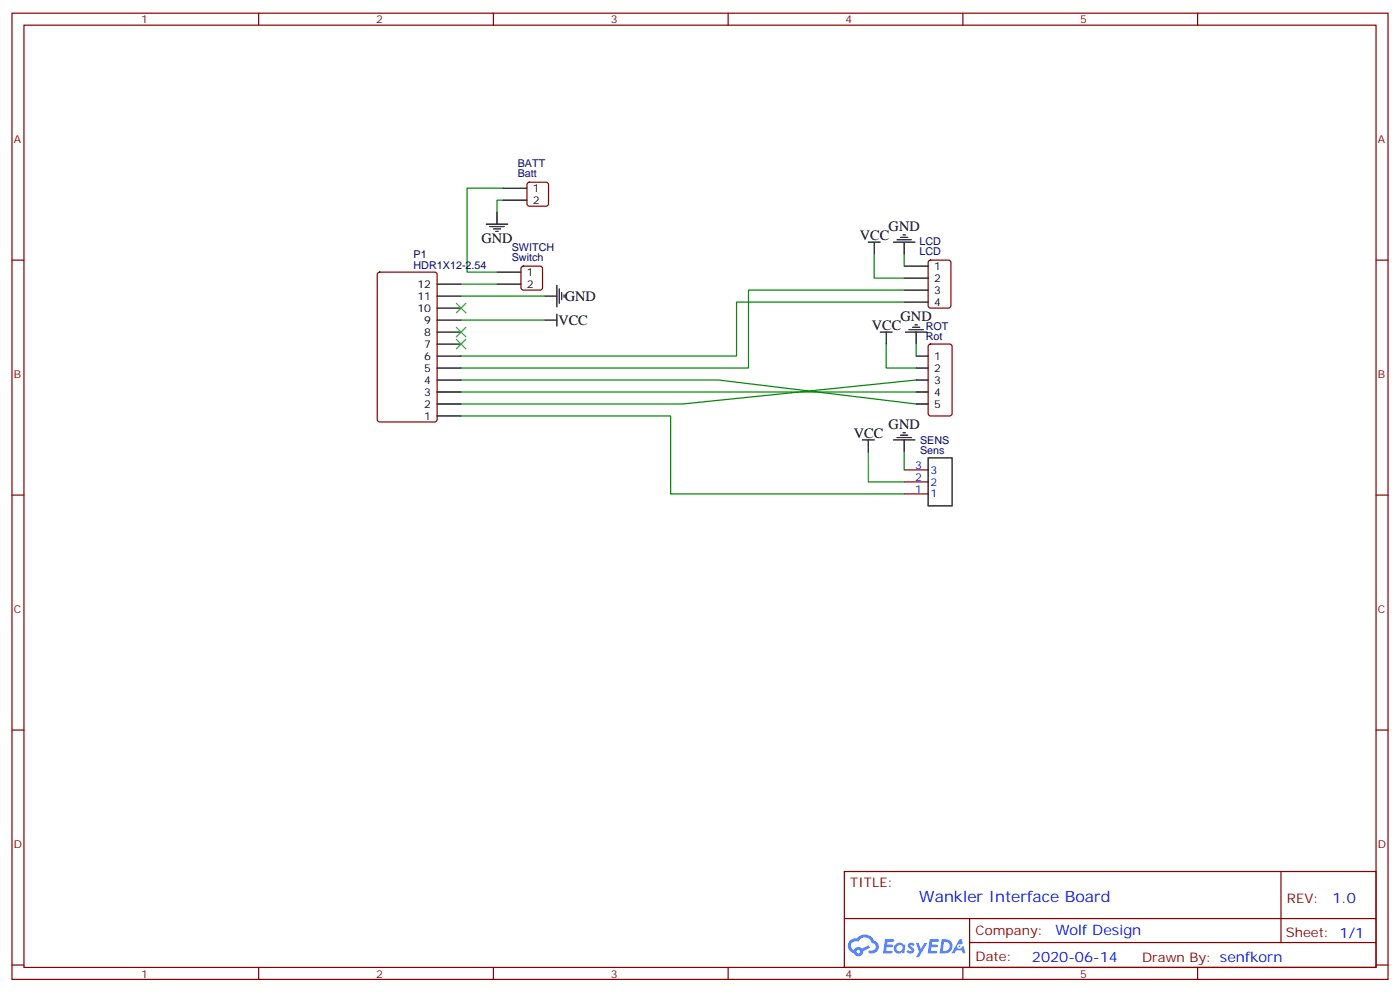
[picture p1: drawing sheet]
<svg xmlns="http://www.w3.org/2000/svg" width="412mm" height="292mm" viewBox="0 0 412 292" stroke-linecap="round" stroke-linejoin="round" font-family="sans-serif">
<g fill="none" stroke="#870000" stroke-width=".35">
<path d="M3.5 3.9h405.4v284.3h-405.4zM7.1 7.4h398.2v277.3h-398.2zM76.2 3.9v3.5M145.3 3.9v3.5M214.5 3.9v3.5M283.6 3.9v3.5M352.8 3.9v3.5M3.5 76.6h3.6M405.3 76.6h3.6M3.5 145.7h3.6M405.3 145.7h3.6M3.5 214.8h3.6"/>
<path d="M405.3 214.8h3.6M248.7 256.5h156.6v28.2h-156.6zM377.3 256.5v20.9M248.7 270.3h156.5M285.6 277.4h119.6M285.6 270.3v14.1M3.5 284h3.6M76.2 284.7v3.5M145.3 284.7v3.5M214.5 284.7v3.5M283.6 284.7v3.5M352.8 284.7v3.5"/>
<path d="M405.3 284h3.6"/>
</g>
<g fill="#5487ff">
<path d="M267.7 277.6a1.22 1.22 0 0 1 1.7 .3l-.4 .6a.47 .47 0 0 0-.3-.4 .47 .47 0 0 0-.5 .2l.1 .2a1.14 1.14 0 0 1 .8 1.8 1.14 1.14 0 0 1-1.9-.1l-.2-.1 .5-.6 .7 .4a.29 .29 0 0 0 .3-.2 .29 .29 0 0 0-.2-.3 1.04 1.04 0 0 1-.6-1.8z"/>
<path d="M260.7 276.4h2.4l.3 .2-.2 .5h-1.8l-.1 .9h1.5l.3 .4-.3 .3h-1.6l-.2 1.1 1.7 .1 .2 .3-.2 .3-2.6 .1z"/>
<path d="M273.8 276.4h2.4l.3 .2-.1 .5h-1.8l-.2 .9h1.6l.3 .4-.4 .3h-1.6l-.1 1.1 1.7 .1 .2 .3-.2 .3h-2.6z"/>
<path d="M282.6 276.4h.7l.3 1.3-.6 .3a.69 .69 0 0 0-1 .2 .69 .69 0 0 0 .4 1 .69 .69 0 0 0 .9-.6l.5-.3 .6 2.2h-.8l-.2-.8h-1.8l-.5 .8h-.8z"/>
<path d="M269.8 277.5h.8l.6 1.8 1.1-1.8h.9l-2.6 4.2h-.8l.9-1.6z"/>
<path d="M277.4 276.4l-.6 4.2h1.3a2.11 2.11 0 0 0 2.5-2.2 2.11 2.11 0 0 0-2.5-2zM278.1 277.1a1.39 1.39 0 0 1 1.7 1.5 1.39 1.39 0 0 1-1.8 1.2h-.3z"/>
<path d="M263.7 278a1.54 1.54 0 0 0-.1 2.2 1.54 1.54 0 0 0 2.2 .1l.6 .3 .3-2.3-.2-.3h-.4a1.49 1.49 0 0 0-2.4 0zM264 279a.94 .94 0 0 1 1.8 0 .94 .94 0 0 1-1.8 0z"/>
<path d="M250.4 276.8a2.18 2.18 0 0 0 1.1 3.7 1.44 1.44 0 0 0 1.6 .9 1.44 1.44 0 0 0 1.2-1.5l2-1-.5-.7-1.9 1a1.47 1.47 0 0 0-2.4 .4 1.39 1.39 0 0 1-.7-1.9 1.39 1.39 0 0 1 2-.5 2.12 2.12 0 0 1 2.2-1.3 2.12 2.12 0 0 1 1.9 1.7 1.14 1.14 0 0 1 1.1 1.4 1.14 1.14 0 0 1-1.7 .7 .43 .43 0 0 0-.5 .4 .43 .43 0 0 0 .4 .5 1.98 1.98 0 0 0 2.5-1.3 1.98 1.98 0 0 0-1.2-2.5 3.1 3.1 0 0 0-5.3-.7l-.9 .1zM252.3 280.1a.55 .55 0 0 1 1.1 0 .55 .55 0 0 1-1.1 0z"/>
<circle cx="282.6" cy="278.5" r=".26"/>
</g>
<path d="M155.5 53.8l.4-.2h5l.5 .2 .2 .5v5.7l-.3 .5-.4 .2h-5l-.5-.3-.2-.4v-5.7zM153.7 78.5l.5-.2h4.9l.5 .2 .2 .5v5.7l-.2 .5-.5 .2h-4.9l-.5-.3-.2-.4v-5.7zM273.6 76.8l.5-.2h5.3l.7 .4v13l-.5 .6-5.5 .1-.6-.5-.1-12.9zM111.4 80.3l.4-.2h16.3l.6 .4 .1 43-.5 .6-16.5 .1-.6-.5-.1-42.9zM273.6 101.5l.5-.3h5.7l.6 .5 .1 20-.5 .7h-5.9l-.6-.4-.1-20zM266.3 138.3h7.1M266.3 145.3h7.1M266.3 141.8h7.1" fill="none" stroke="#870000" stroke-width=".35"/>
<g fill="none" stroke="#000" stroke-width=".35">
<path d="M148.2 55.4h7M148.2 58.9h7M143.2 66h6.4M144.3 66.7h4.2M145.3 67.4h2.2M146 68.1h.8M146.4 62.4v3.6M255.8 71.3h3.5M257.5 71.3v3.5M263.2 71.3h6.3M264.2 70.6h4.3M265.3 69.8h2.1"/>
<path d="M266 69.1h.7M266.3 78.3h7.1M266.3 71.3v3.5M128.8 83.6h7M128.8 94.2h7M128.8 87.1h7M128.8 97.7h7M128.8 90.7h7M146.4 80.1h7.1M146.4 83.6h7.1M160.5 94.2h3.5M160.5 87.1h3.5"/>
<path d="M164 84v6.3M164 92.4v3.6M164.7 85v4.3M165.5 86.1v2.1M166.2 86.8v.7M259.3 97.7h3.5M261.1 97.7v3.5M266.3 81.8h7.1M266.3 85.4h7.1M266.3 88.9h7.1M266.7 97.7h6.3M267.8 97h4.2"/>
<path d="M268.8 96.3h2.1M269.5 95.6h.7M269.9 97.7v3.5M128.8 104.8h7M128.8 108.3h7M128.8 111.8h7M128.8 115.4h7M128.8 118.9h7M128.8 101.2h7M269.9 104.8h3.5M269.9 108.3h3.5M269.9 111.8h3.5"/>
<path d="M269.9 115.4h3.5M269.9 118.9h3.5M128.8 122.4h7M254 129.5h3.5M255.8 129.5v3.5M263.2 129.5h6.3M264.2 128.8h4.3M265.3 128.1h2.1M266 127.4h.7M266.3 129.5v3.5M273.4 134.8h7.1v14.1h-7.1z"/>
</g>
<g fill="none" stroke="#008700" stroke-width=".35">
<path d="M148.2 58.9h-1.8v3.5M148.2 55.4h-10.6v24.7h8.8M257.5 74.8v7h8.8M266.3 74.8v3.5M135.8 87.1h24.7M135.8 94.2h24.7M135.8 83.6h10.6M266.3 88.9h-49.3v15.9h-81.2M266.3 85.4h-45.8v22.9h-84.7M135.8 111.8h75.9l58.2 7.1M135.8 115.4h134.1M261.1 101.2v7.1h8.8"/>
<path d="M269.9 111.8l-68.8 7.1h-65.3M269.9 101.2v3.6M135.8 122.4h61.8v22.9h68.7M255.8 133v8.8h10.5M266.3 133v5.3"/>
</g>
<path d="M134.4 89.3l2.8 2.8M134.4 96.3l2.8 2.8M134.4 99.8l2.8 2.9M137.2 89.3l-2.8 2.8M137.2 96.3l-2.8 2.8M137.2 99.8l-2.8 2.9" fill="none" stroke="#3c3" stroke-width=".35"/>
<text font-size="4.6" fill="#00f" x="270.8" y="265.5">Wankler Interface Board</text>
<g font-size="4.2">
<text x="141.8" y="71.6">GND</text>
<text x="253.3" y="70.6">VCC</text>
<text x="261.8" y="68">GND</text>
<text x="166.3" y="88.5">GND</text>
<text x="164.5" y="95.6">VCC</text>
<text x="265.3" y="94.4">GND</text>
<text x="256.8" y="97">VCC</text>
<text x="251.5" y="128.8">VCC</text>
<text x="261.8" y="126.2">GND</text>
</g>
<g font-size="4.2" fill="#00f">
<text x="392.5" y="265.7">1.0</text>
<text x="310.9" y="275.3">Wolf Design</text>
<text x="304" y="283.1">2020-06-14</text>
</g>
<g font-size="3.9" fill="#800">
<text x="250.5" y="261.1">TITLE:</text>
<text x="379.1" y="265.7">REV:</text>
<text x="287.4" y="275.3">Company:</text>
<text x="378.7" y="275.9">Sheet: 1/1</text>
<text x="287.4" y="282.9">Date:</text>
<text x="336.4" y="283">Drawn By: senfkorn</text>
</g>
<g font-size="3.2" fill="#800">
<text x="41.6" y="6.9">1</text>
<text x="110.8" y="6.9">2</text>
<text x="179.9" y="6.9">3</text>
<text x="249.1" y="6.9">4</text>
<text x="318.2" y="6.9">5</text>
<text x="4.1" y="42">A</text>
<text x="405.9" y="42">A</text>
<text x="4.1" y="111.1">B</text>
<text x="405.9" y="111.1">B</text>
<text x="4.1" y="180.3">C</text>
<text x="405.9" y="180.3">C</text>
<text x="4.1" y="249.4">D</text>
<text x="405.9" y="249.4">D</text>
<text x="41.6" y="287.7">1</text>
<text x="110.8" y="287.7">2</text>
<text x="179.9" y="287.7">3</text>
<text x="249.1" y="287.7">4</text>
<text x="318.2" y="287.7">5</text>
</g>
<g font-size="3.2" fill="#000080">
<text x="152.5" y="52.2">Batt</text>
<text x="152.5" y="49">BATT</text>
<text x="270.9" y="72">LCD</text>
<text x="121.8" y="75.8">P1</text>
<text x="150.7" y="76.9">Switch</text>
<text x="150.7" y="73.7">SWITCH</text>
<text x="270.9" y="75.1">LCD</text>
<text x="121.8" y="79">HDR1X12-2.54</text>
<text x="272.7" y="100.2">Rot</text>
<text x="272.7" y="97">ROT</text>
<text x="271" y="130.5">SENS</text>
<text x="271" y="133.7">Sens</text>
</g>
<g font-size="3.2">
<text x="157" y="56.4">1</text>
<text x="157" y="60">2</text>
<text x="155.2" y="81.1">1</text>
<text x="275.2" y="79.4">1</text>
<text x="275.2" y="82.9">2</text>
<text x="123" y="88.2">11</text>
<text x="123" y="84.7">12</text>
<text x="155.2" y="84.7">2</text>
<text x="275.2" y="86.4">3</text>
<text x="275.2" y="90">4</text>
<text x="123" y="91.7">10</text>
<text x="125" y="95.2">9</text>
<text x="125" y="98.8">8</text>
<text x="125" y="105.8">6</text>
<text x="125" y="102.3">7</text>
<text x="275.2" y="105.8">1</text>
<text x="125" y="112.9">4</text>
<text x="125" y="109.4">5</text>
<text x="275.2" y="109.4">2</text>
<text x="275.2" y="112.9">3</text>
<text x="125" y="119.9">2</text>
<text x="125" y="116.4">3</text>
<text x="275.2" y="116.4">4</text>
<text x="275.2" y="119.9">5</text>
<text x="125" y="123.5">1</text>
</g>
<g font-size="3.2" fill="#00f">
<text x="269.6" y="137.9">3</text>
<text x="269.6" y="141.5">2</text>
<text x="274.1" y="142.9">2</text>
<text x="274.1" y="139.3">3</text>
<text x="269.6" y="145">1</text>
<text x="274.1" y="146.4">1</text>
</g>
</svg>
